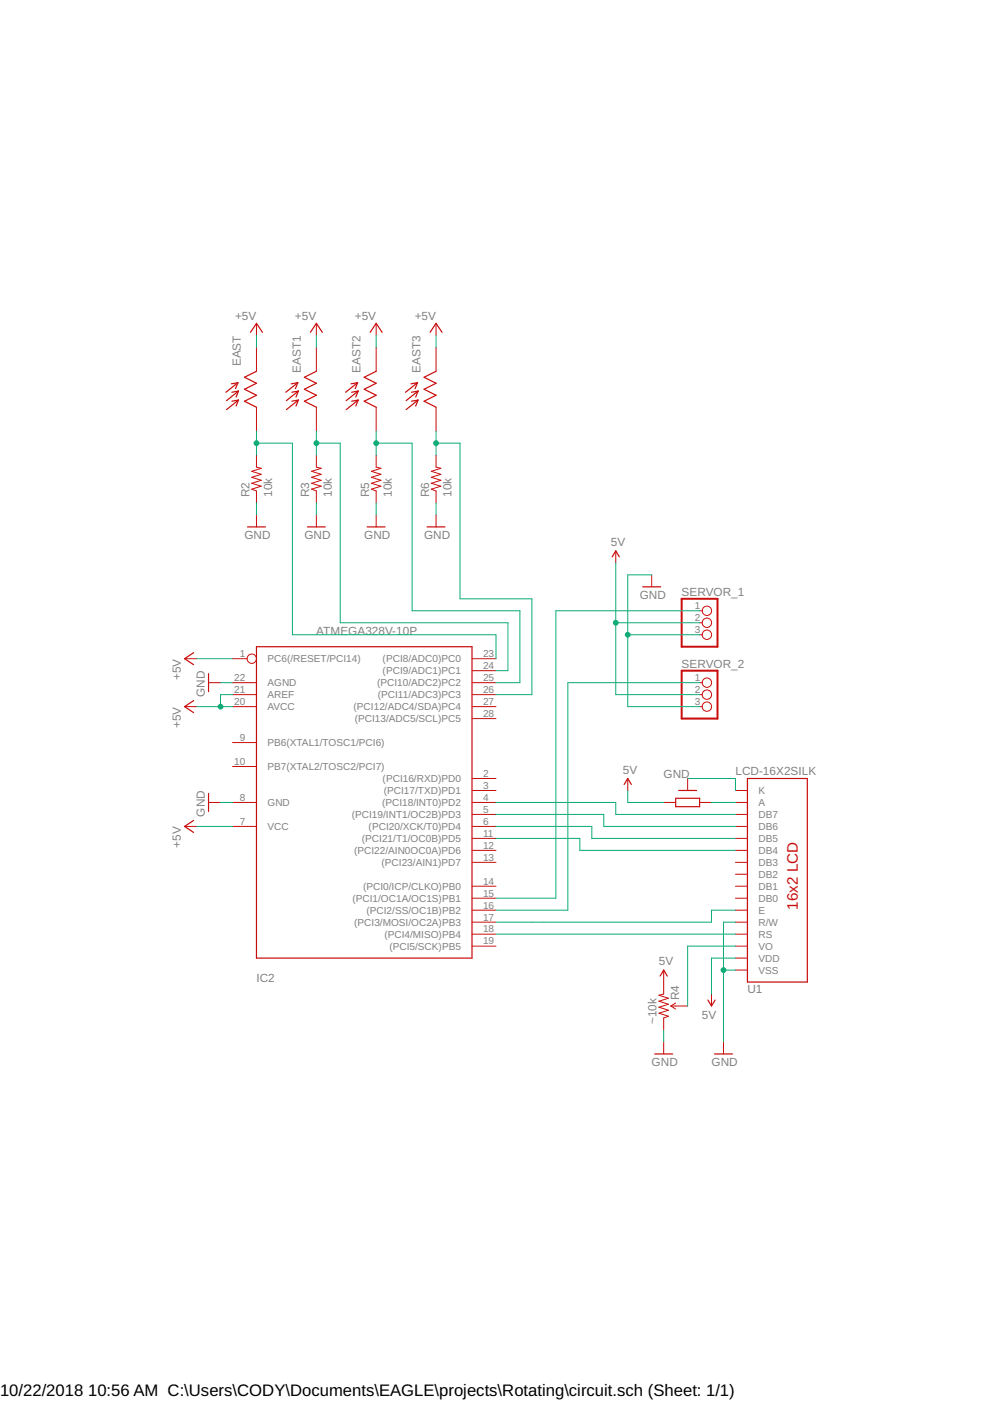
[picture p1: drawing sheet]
<svg xmlns="http://www.w3.org/2000/svg" width="210mm" height="297mm" viewBox="0 0 210 297" stroke-linecap="round" stroke-linejoin="round" font-family="sans-serif">
<g fill="none" stroke="#c90d0c" stroke-width=".25">
<path d="M53.1 70.5l1.3-1.9 1.2 1.9M54.4 78.7l-2.6 1.3 2.6 1.3-2.6 1.2 2.6 1.3-2.6 1.3 2.6 1.2M65.8 70.5l1.3-1.9 1.2 1.9M67.1 78.7l-2.6 1.3 2.6 1.3-2.6 1.2 2.6 1.3-2.6 1.3 2.6 1.2M78.5 70.5l1.3-1.9 1.2 1.9M79.8 78.7l-2.6 1.3 2.6 1.3-2.6 1.2 2.6 1.3-2.6 1.3 2.6 1.2M91.2 70.5l1.3-1.9 1.2 1.9M92.5 78.7l-2.6 1.3 2.6 1.3-2.6 1.2 2.6 1.3-2.6 1.3 2.6 1.2M50.4 81.1l-2.5 2.1M50.4 81.1l-.5 1.3M50.4 81.1l-1.4 .3M50.6 84.8l-2.6 2"/>
<path d="M50.6 84.8l-.5 1.3M50.6 84.8l-1.4 .3M50.6 82.9l-2.6 2M50.6 82.9l-.5 1.3M50.6 82.9l-1.4 .3M63.1 81.1l-2.5 2.1M63.1 81.1l-.5 1.3M63.1 81.1l-1.4 .3M63.3 84.8l-2.6 2M63.3 84.8l-.5 1.3M63.3 84.8l-1.4 .3M63.3 82.9l-2.6 2"/>
<path d="M63.3 82.9l-.5 1.3M63.3 82.9l-1.4 .3M75.8 81.1l-2.5 2.1M75.8 81.1l-.5 1.3M75.8 81.1l-1.4 .3M75.9 84.8l-2.5 2M75.9 84.8l-.5 1.3M75.9 84.8l-1.4 .3M75.9 82.9l-2.5 2M75.9 82.9l-.5 1.3M75.9 82.9l-1.4 .3M88.5 81.1l-2.5 2.1"/>
<path d="M88.5 81.1l-.5 1.3M88.5 81.1l-1.4 .3M88.6 84.8l-2.5 2M88.6 84.8l-.5 1.3M88.6 84.8l-1.4 .3M88.6 82.9l-2.5 2M88.6 82.9l-.5 1.3M88.6 82.9l-1.4 .3M52.5 111.7h3.8M65.2 111.7h3.8M77.9 111.7h3.8M90.6 111.7h3.8"/>
<path d="M129.8 118.1l.8-1.3 .7 1.3M41 138.4l-1.9 1.3 1.9 1.2M54.4 137.1h45.7v66h-45.7zM136.3 124.4h3.8M41 148.5l-1.9 1.3 1.9 1.3M44.2 142.8v3.8M41 173.9l-1.9 1.3 1.9 1.3M44.2 168.2v3.8M132.3 166.3l.8-1.2 .8 1.2M143.3 169.2h5v1.8h-5zM143.9 167.6h3.8M158.5 165.1h12.7v43.1h-12.7z"/>
<path d="M140 206.9l.7-1.2 .8 1.2M150.1 212l.8 1.3 .7-1.3M138.8 223.5h3.8M151.5 223.5h3.8"/>
</g>
<g fill="none" stroke="#c90d0c" stroke-width=".21">
<path d="M54.4 68.6v2.5M54.4 73.6v5.1M67.1 68.6v2.5M67.1 73.6v5.1M79.8 68.6v2.5M79.8 73.6v5.1M92.5 68.6v2.5M92.5 73.6v5.1M54.4 96.5v2.5l1 .3-2 .6 2 .7-2 .6 2 .6-2 .7 2 .6-2 .6 1 .4v2.5M54.4 86.3v5.1M67.1 96.5v2.5l1 .3-2 .6 2 .7-2 .6 2 .6-2 .7 2 .6-2 .6 1 .4v2.5M67.1 86.3v5.1"/>
<path d="M79.8 96.5v2.5l1 .3-2.1 .6 2.1 .7-2.1 .6 2.1 .6-2.1 .7 2.1 .6-2.1 .6 1.1 .4v2.5M79.8 86.3v5.1M92.5 96.5v2.5l1 .3-2.1 .6 2.1 .7-2.1 .6 2.1 .6-2.1 .7 2.1 .6-2.1 .6 1.1 .4v2.5M92.5 86.3v5.1M54.4 109.2v2.5M67.1 109.2v2.5M79.8 109.2v2.5M92.5 109.2v2.5M130.6 116.8v2.5M39.1 139.7h2.6M49.3 139.7h3.1M100.1 139.7h5.1"/>
<path d="M138.2 121.9v2.5M148.3 129.5h.6M148.3 132h.6M148.3 134.6h.6M39.1 149.8h2.6M44.2 144.7h2.6M49.3 157.4h5.1M49.3 144.7h5.1M49.3 147.3h5.1M49.3 149.8h5.1M100.1 144.7h5.1M100.1 147.3h5.1"/>
<path d="M100.1 149.8h5.1M100.1 152.4h5.1M100.1 142.2h5.1M148.3 144.7h.6M148.3 147.3h.6M148.3 149.8h.6M39.1 175.2h2.6M44.2 170.1h2.6M49.3 162.5h5.1M49.3 170.1h5.1M49.3 175.2h5.1M100.1 170.1h5.1"/>
<path d="M100.1 175.2h5.1M100.1 177.8h5.1M100.1 172.7h5.1M100.1 167.6h5.1M100.1 165.1h5.1M133.1 165.1v2.5M140.7 170.1h2.6M145.8 165.1v2.5M148.3 170.1h2.6M155.9 170.1h2.6M155.9 175.2h2.6M155.9 177.8h2.6"/>
<path d="M155.9 172.7h2.6M155.9 167.6h2.6M100.1 198.1h5.1M100.1 195.5h5.1M100.1 193h5.1M100.1 190.4h5.1M100.1 187.9h5.1M100.1 182.8h5.1M100.1 180.3h5.1M155.9 198.1h2.6M155.9 195.5h2.6M155.9 193h2.6"/>
<path d="M155.9 190.4h2.6M155.9 187.9h2.6M155.9 182.8h2.6M155.9 180.3h2.6M155.9 185.4h2.6M100.1 200.6h5.1M140.7 205.7v5.1l-1 .2 2 .6-2 .7 2 .6-2 .7 2 .6-2 .6 2 .7-1 .3v2.6M142.2 213.3l1.1 .6M142.2 213.3h3.6M143.3 212.7l-1.1 .6M150.9 210.8v2.5M155.9 200.6h2.6"/>
<path d="M155.9 203.1h2.6M155.9 205.7h2.6M140.7 220.9v2.6M153.4 220.9v2.6"/>
<circle cx="53.4" cy="139.7" r=".99"/>
<circle cx="149.9" cy="134.6" r=".99"/>
<circle cx="149.9" cy="129.5" r=".99"/>
<circle cx="149.9" cy="132" r=".99"/>
<circle cx="149.9" cy="147.3" r=".99"/>
<circle cx="149.9" cy="149.8" r=".99"/>
<circle cx="149.9" cy="144.7" r=".99"/>
</g>
<path d="M144.5 127h7.6v10.1h-7.6zM144.5 142.2h7.6v10.2h-7.6z" fill="none" stroke="#c90d0c" stroke-width=".42"/>
<g fill="none" stroke="#0dab76" stroke-width=".21">
<path d="M54.4 71.1v2.5M67.1 71.1v2.5M79.8 71.1v2.5M92.5 71.1v2.5M54.4 91.4v5.1M54.4 94h7.6v40.6h43.2v5.1M67.1 91.4v5.1M67.1 94h5v38h35.6v10.2h-2.5M79.8 91.4v5.1M79.8 94h7.6v35.5h22.8v15.2h-5M92.5 94h5v33h15.3v20.3h-7.6M92.5 91.4v5.1"/>
<path d="M54.4 106.6v2.6M67.1 106.6v2.6M79.8 106.6v2.6M92.5 106.6v2.6M130.6 119.3v28h17.7M41.7 139.7h7.6M130.6 132h17.7M133.1 134.6h15.2M138.2 121.9h-5.1v27.9h15.2M148.3 129.5h-30.4v60.9h-12.7M41.7 149.8h7.6M46.8 144.7h2.5"/>
<path d="M49.3 147.3h-2.5v2.5M148.3 144.7h-27.9v48.3h-15.2M41.7 175.2h7.6M46.8 170.1h2.5M105.2 175.2h20.3v2.6h30.4M105.2 172.7h22.8v2.5h27.9M105.2 170.1h25.4v2.6h25.3M105.2 177.8h17.7v2.5h33M133.1 167.6v2.5h7.6M145.8 165.1h10.1v2.5M150.9 170.1h5M105.2 198.1h50.7"/>
<path d="M155.9 195.5h-2.5v25.4M155.9 193h-5v2.5h-45.7M140.7 218.4v2.5M153.4 205.7h2.5M155.9 203.1h-5v7.7M155.9 200.6h-10.1v12.7"/>
</g>
<g fill="#0dab76" stroke="#0dab76" stroke-width=".21">
<circle cx="46.8" cy="149.8" r=".51"/>
<circle cx="153.4" cy="205.7" r=".51"/>
<circle cx="133.1" cy="134.6" r=".51"/>
<circle cx="130.6" cy="132" r=".51"/>
<circle cx="54.4" cy="94" r=".51"/>
<circle cx="67.1" cy="94" r=".51"/>
<circle cx="79.8" cy="94" r=".51"/>
<circle cx="92.5" cy="94" r=".51"/>
</g>
<g font-size="3.5">
<text x="0" y="296">10/22/2018</text>
<text x="18.7" y="296">10:56 AM C:\Users\CODY\Documents\EAGLE\projects\Rotating\circuit.sch (Sheet: 1/1)</text>
</g>
<text font-size="3.2" fill="#c90d0c" x="169.1" y="192.9" transform="rotate(-90 169.1 192.9)">16x2 LCD</text>
<g font-size="2.5" fill="#808080">
<text x="49.8" y="67.8">+5V</text>
<text x="62.5" y="67.8">+5V</text>
<text x="75.2" y="67.8">+5V</text>
<text x="87.9" y="67.8">+5V</text>
<text x="51.1" y="77.7" transform="rotate(-90 51.1 77.7)">EAST</text>
<text x="63.8" y="79.1" transform="rotate(-90 63.8 79.1)">EAST1</text>
<text x="76.5" y="79.1" transform="rotate(-90 76.5 79.1)">EAST2</text>
<text x="89.2" y="79.1" transform="rotate(-90 89.2 79.1)">EAST3</text>
<text x="52.9" y="105.4" transform="rotate(-90 52.9 105.4)">R2</text>
<text x="57.7" y="105.4" transform="rotate(-90 57.7 105.4)">10k</text>
<text x="65.6" y="105.4" transform="rotate(-90 65.6 105.4)">R3</text>
<text x="70.4" y="105.4" transform="rotate(-90 70.4 105.4)">10k</text>
<text x="78.3" y="105.4" transform="rotate(-90 78.3 105.4)">R5</text>
<text x="83.1" y="105.4" transform="rotate(-90 83.1 105.4)">10k</text>
<text x="91" y="105.4" transform="rotate(-90 91 105.4)">R6</text>
<text x="95.8" y="105.4" transform="rotate(-90 95.8 105.4)">10k</text>
<text x="51.8" y="114.3">GND</text>
<text x="64.5" y="114.3">GND</text>
<text x="77.2" y="114.3">GND</text>
<text x="89.9" y="114.3">GND</text>
<text x="129.5" y="115.8">5V</text>
<text x="135.6" y="127">GND</text>
<text x="144.5" y="126.3">SERVOR_1</text>
<text x="67.1" y="134.6">ATMEGA328V-10P</text>
<text x="144.5" y="141.6">SERVOR_2</text>
<text x="38.4" y="144.2" transform="rotate(-90 38.4 144.2)">+5V</text>
<text x="43.5" y="147.7" transform="rotate(-90 43.5 147.7)">GND</text>
<text x="38.4" y="154.3" transform="rotate(-90 38.4 154.3)">+5V</text>
<text x="132.1" y="164">5V</text>
<text x="140.7" y="165.1">GND</text>
<text x="155.9" y="164.3">LCD-16X2SILK</text>
<text x="43.5" y="173.1" transform="rotate(-90 43.5 173.1)">GND</text>
<text x="38.4" y="179.7" transform="rotate(-90 38.4 179.7)">+5V</text>
<text x="54.4" y="208.2">IC2</text>
<text x="139.7" y="204.7">5V</text>
<text x="144" y="212" transform="rotate(-90 144 212)">R4</text>
<text x="158.5" y="210.5">U1</text>
<text x="139.2" y="217.1" transform="rotate(-90 139.2 217.1)">~10k</text>
<text x="148.8" y="216.1">5V</text>
<text x="138.2" y="226">GND</text>
<text x="150.9" y="226">GND</text>
</g>
<g font-size="2.1" fill="#808080">
<text x="147.3" y="129.1">1</text>
<text x="147.3" y="131.7">2</text>
<text x="147.3" y="134.2">3</text>
<text x="50.8" y="139.3">1</text>
<text x="56.7" y="140.4">PC6(/RESET/PCI14)</text>
<text x="81.1" y="143">(PCI9/ADC1)PC1</text>
<text x="81.1" y="140.4">(PCI8/ADC0)PC0</text>
<text x="102.4" y="141.8">24</text>
<text x="102.4" y="139.3">23</text>
<text x="49.7" y="144.4">22</text>
<text x="49.7" y="146.9">21</text>
<text x="49.7" y="149.5">20</text>
<text x="56.7" y="145.5">AGND</text>
<text x="56.7" y="148">AREF</text>
<text x="79.9" y="145.5">(PCI10/ADC2)PC2</text>
<text x="80.1" y="148">(PCI11/ADC3)PC3</text>
<text x="102.4" y="149.5">27</text>
<text x="102.4" y="146.9">26</text>
<text x="102.4" y="144.4">25</text>
<text x="147.3" y="144.4">1</text>
<text x="147.3" y="146.9">2</text>
<text x="147.3" y="149.5">3</text>
<text x="56.7" y="150.6">AVCC</text>
<text x="75" y="150.6">(PCI12/ADC4/SDA)PC4</text>
<text x="75.2" y="153.1">(PCI13/ADC5/SCL)PC5</text>
<text x="102.4" y="152">28</text>
<text x="50.8" y="157.1">9</text>
<text x="56.7" y="158.2">PB6(XTAL1/TOSC1/PCI6)</text>
<text x="49.7" y="162.2">10</text>
<text x="56.7" y="163.3">PB7(XTAL2/TOSC2/PCI7)</text>
<text x="81.1" y="165.8">(PCI16/RXD)PD0</text>
<text x="102.4" y="167.2">3</text>
<text x="102.4" y="164.7">2</text>
<text x="50.8" y="169.8">8</text>
<text x="56.7" y="170.9">GND</text>
<text x="74.6" y="173.4">(PCI19/INT1/OC2B)PD3</text>
<text x="81" y="170.9">(PCI18/INT0)PD2</text>
<text x="81.4" y="168.4">(PCI17/TXD)PD1</text>
<text x="102.4" y="172.3">5</text>
<text x="102.4" y="169.8">4</text>
<text x="160.8" y="170.9">A</text>
<text x="160.8" y="173.4">DB7</text>
<text x="160.8" y="168.4">K</text>
<text x="50.8" y="174.9">7</text>
<text x="56.7" y="176">VCC</text>
<text x="76.7" y="178.5">(PCI21/T1/OC0B)PD5</text>
<text x="78.2" y="176">(PCI20/XCK/T0)PD4</text>
<text x="102.4" y="179.9">12</text>
<text x="102.4" y="177.4">11</text>
<text x="102.4" y="174.9">6</text>
<text x="160.8" y="178.5">DB5</text>
<text x="160.8" y="176">DB6</text>
<text x="75.1" y="181.1">(PCI22/AIN0OC0A)PD6</text>
<text x="80.9" y="183.6">(PCI23/AIN1)PD7</text>
<text x="102.4" y="182.5">13</text>
<text x="160.8" y="183.6">DB3</text>
<text x="160.8" y="181.1">DB4</text>
<text x="74.7" y="191.2">(PCI1/OC1A/OC1S)PB1</text>
<text x="77" y="188.7">(PCI0/ICP/CLKO)PB0</text>
<text x="102.4" y="190.1">15</text>
<text x="102.4" y="187.6">14</text>
<text x="160.8" y="191.2">DB0</text>
<text x="160.8" y="188.7">DB1</text>
<text x="160.8" y="186.1">DB2</text>
<text x="75.1" y="196.3">(PCI3/MOSI/OC2A)PB3</text>
<text x="77.7" y="193.7">(PCI2/SS/OC1B)PB2</text>
<text x="102.4" y="197.7">18</text>
<text x="102.4" y="195.2">17</text>
<text x="102.4" y="192.6">16</text>
<text x="160.8" y="193.7">E</text>
<text x="160.8" y="196.3">R/W</text>
<text x="81.5" y="198.8">(PCI4/MISO)PB4</text>
<text x="82.6" y="201.4">(PCI5/SCK)PB5</text>
<text x="102.4" y="200.2">19</text>
<text x="160.8" y="198.8">RS</text>
<text x="160.8" y="203.9">VDD</text>
<text x="160.8" y="201.4">VO</text>
<text x="160.8" y="206.4">VSS</text>
</g>
</svg>
